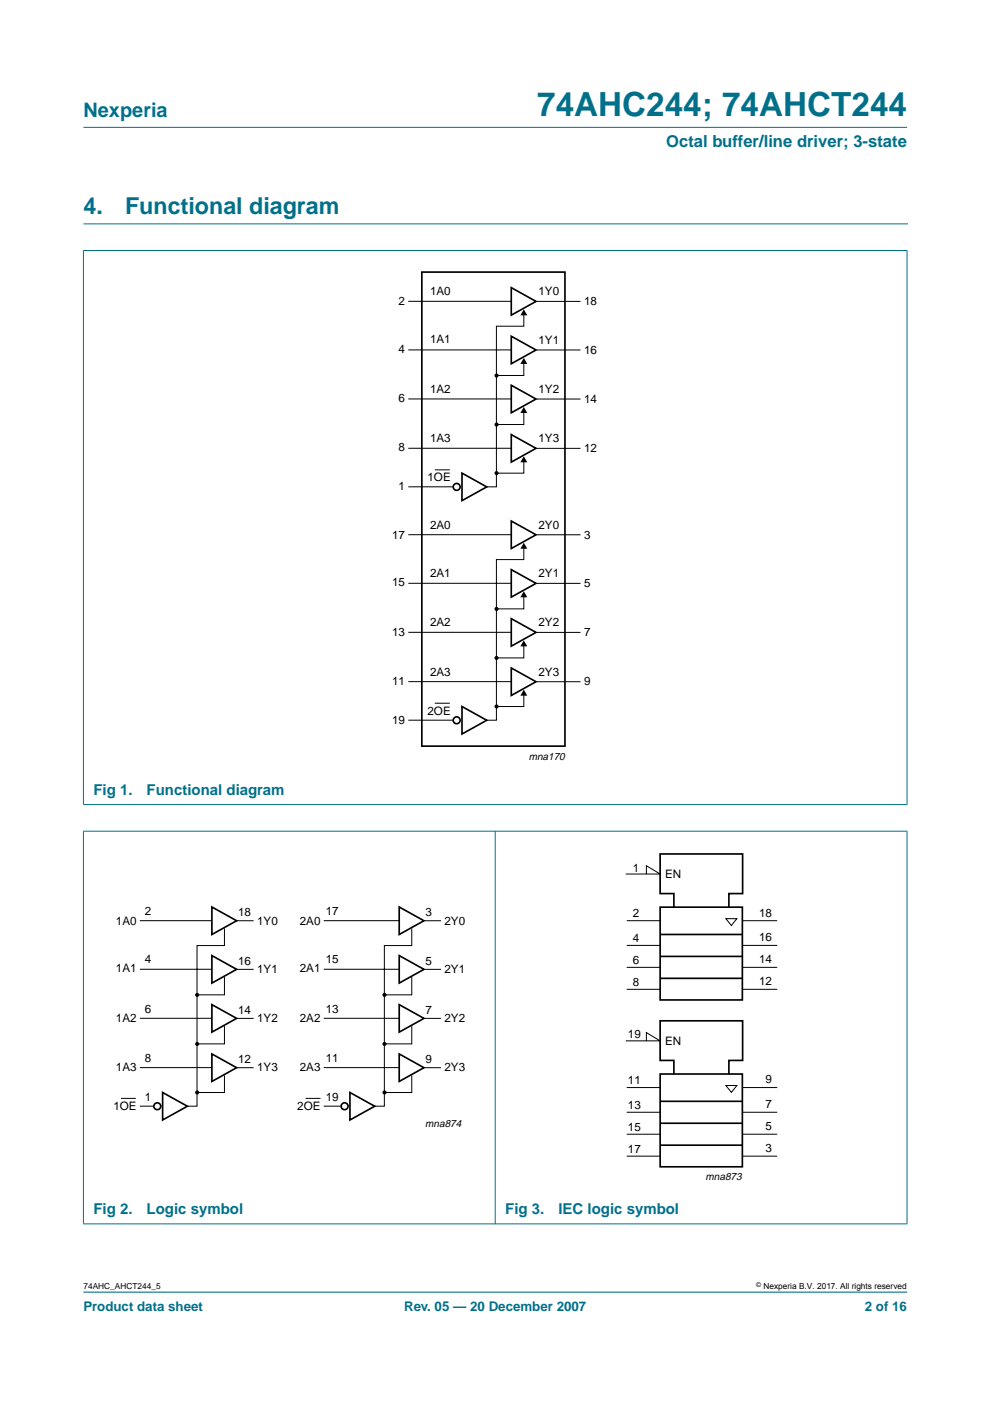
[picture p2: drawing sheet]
<svg xmlns="http://www.w3.org/2000/svg" width="210mm" height="297mm" viewBox="0 0 210 297" stroke-linecap="round" stroke-linejoin="round" font-family="sans-serif">
<path d="M17.7 47.5h174.7M192.3 273.9h-174.6" fill="none" stroke="#00708a" stroke-width=".21"/>
<g fill="#00708a" stroke="#00708a" stroke-width=".21">
<path d="M17.7 27h174.6z"/>
<path d="M17.7 53.2v117.3z"/>
<path d="M192.3 53.2v117.3z"/>
<path d="M17.6 53.1h174.8z"/>
<path d="M17.6 170.6h174.8z"/>
<path d="M17.7 176.3v83.1z"/>
<path d="M105 176.2v83.3z"/>
<path d="M192.3 176.3v83.1z"/>
<path d="M17.6 176.2h174.8z"/>
<path d="M17.6 259.5h174.8z"/>
</g>
<g fill="none" stroke="#000" stroke-width=".21">
<path d="M86.6 63.9h21.8M86.6 74.2h21.8M111.1 76.6v3h-5.8M111.1 66.3v2.9h-5.8v34h-2.1M113.7 63.9h9.4M113.7 74.2h9.4M86.6 84.6h21.8M86.6 95h21.8M92.2 99.6h3.2M111.1 87v3h-5.8M111.1 97.4v2.9h-5.8M113.7 84.6h9.4"/>
<path d="M113.7 95.1h9.4M86.6 113.4h21.8M86.6 103.2h9.4M111.1 115.7v2.9h-5.8v34.1h-2.1M113.7 113.4h9.4M86.6 134.1h21.8M86.6 123.7h21.8M111.1 126v3.1h-5.8M111.1 136.4v3.1h-5.8M113.7 123.7h9.4M113.7 134.1h9.4M86.6 144.5h21.8"/>
<path d="M86.6 152.7h9.4M92.2 149.1h3.2M111.1 146.9v2.9h-5.8M113.7 144.5h9.4M29.7 195.2h15.3M47.6 196.8v3.7h-5.8v34h-2.1M50.3 195.2h3.5M68.6 195.2h16.1M87.3 196.8v3.7h-5.8v34h-2.1M90 195.2h3.5M29.7 215.9h15.3M29.7 205.5h15.3"/>
<path d="M47.6 207.1v3.8h-5.8M47.6 217.5v3.8h-5.8M50.3 205.5h3.5M50.3 215.9h3.5M68.6 205.5h16.1M68.6 215.9h16.1M87.3 207.1v3.8h-5.8M87.3 217.5v3.8h-5.8M90 205.5h3.5M90 215.9h3.5M29.7 226.4h15.3M29.7 234.5h2.9"/>
<path d="M47.6 228v3.6h-5.8M50.3 226.4h3.5M68.6 226.4h16.1M68.6 234.5h3.7M87.3 228v3.6h-5.8M90 226.4h3.5"/>
</g>
<g fill="none" stroke="#000" stroke-width=".35">
<path d="M89.4 57.7h30.4v100.5h-30.4zM108.4 61l5.2 2.9-5.2 2.9zM108.4 71.3l5.2 2.9-5.2 2.9zM108.4 81.7l5.2 2.9-5.2 2.9zM108.4 92.1l5.2 3-5.2 2.9zM98 100.3l5.2 2.9-5.2 2.9zM108.4 110.5l5.2 2.9-5.2 2.9zM108.4 120.8l5.2 2.9-5.2 2.9zM108.4 131.2l5.2 2.9-5.2 2.9zM98 149.8l5.2 2.9-5.2 2.9zM108.4 141.6l5.2 2.9-5.2 3zM44.9 192.3l5.3 2.9-5.3 2.9z"/>
<path d="M84.6 192.3l5.3 2.9-5.3 2.9zM44.9 202.6l5.3 2.9-5.3 2.9zM44.9 213l5.3 2.9-5.3 2.9zM84.6 202.6l5.3 2.9-5.3 2.9zM84.6 213l5.3 2.9-5.3 2.9zM34.5 231.6l5.2 2.9-5.2 3zM44.9 223.5l5.3 2.9-5.3 2.9zM74.2 231.6l5.2 2.9-5.2 3zM84.6 223.5l5.3 2.9-5.3 2.9z"/>
<circle cx="96.8" cy="103.2" r=".73"/>
<circle cx="96.8" cy="152.7" r=".73"/>
<circle cx="33.3" cy="234.5" r=".73"/>
<circle cx="73.1" cy="234.5" r=".73"/>
</g>
<g fill="#000">
<path d="M111.1 65.6l.7 1.3h-1.5zM111.1 75.9l.7 1.3h-1.5zM111.1 86.3l.7 1.3h-1.5zM111.1 96.7l.7 1.3h-1.5zM111.1 115.1l.7 1.2h-1.5zM111.1 125.4l.7 1.2h-1.5zM111.1 135.8l.7 1.2h-1.5zM111.1 146.2l.7 1.3h-1.5z"/>
<circle cx="105.3" cy="79.6" r=".44"/>
<circle cx="105.3" cy="90" r=".44"/>
<circle cx="105.3" cy="100.3" r=".44"/>
<circle cx="105.3" cy="129.1" r=".44"/>
<circle cx="105.3" cy="139.5" r=".44"/>
<circle cx="105.3" cy="149.8" r=".44"/>
<circle cx="41.8" cy="210.9" r=".44"/>
<circle cx="81.5" cy="210.9" r=".44"/>
<circle cx="41.8" cy="231.6" r=".44"/>
<circle cx="41.8" cy="221.3" r=".44"/>
<circle cx="81.5" cy="231.6" r=".44"/>
<circle cx="81.5" cy="221.3" r=".44"/>
</g>
<g fill="#fff" stroke="#000" stroke-width=".21">
<path d="M25.6 232.9h3.2z"/>
<path d="M64.8 232.9h3.2z"/>
</g>
<path d="M140 192.3h17.4v19.7h-17.4zM140 198.1h17.4M142.9 192.4v-2.9h-2.9v-8.4h17.5v8.4h-3v2.9M140 207.4h17.4M140 202.8h17.4M140 227.7h17.4v19.7h-17.4zM140 238.2h17.4M140 233.5h17.4M142.9 227.7v-2.9h-2.9v-8.4h17.5v8.4h-3v2.9M140 242.8h17.4" fill="none" stroke="#000" stroke-width=".35"/>
<g fill="none" stroke="#000" stroke-width=".21">
<path d="M132.7 185.3h7.3l-3-1.7v1.7M132.9 195.2h7.1M153.9 194.8h2.3l-1.1 1.4zM157.4 195.2h7.4M132.9 209.8h7.1M132.9 205.1h7.1M132.9 200.4h7.1M157.4 209.8h7.4M157.4 205.1h7.4M157.4 200.4h7.4M132.7 220.7h7.3l-3-1.8v1.8M132.9 235.8h7.1"/>
<path d="M132.9 230.6h7.1M153.9 230.1h2.3l-1.1 1.5zM157.4 235.8h7.4M157.4 230.6h7.4M132.9 245.1h7.1M132.9 240.5h7.1M157.4 245.1h7.4M157.4 240.5h7.4"/>
</g>
<text font-size="7.1" fill="#00708a" x="113.9" y="24.7">74AHC244; 74AHCT244</text>
<g font-size="4.9" fill="#00708a">
<text x="17.7" y="45.5">4.</text>
<text x="26.5" y="45.5">Functional diagram</text>
</g>
<text font-size="4.2" fill="#00708a" x="17.7" y="24.9">Nexperia</text>
<text font-size="3.5" fill="#00708a" x="141.3" y="31.1">Octal buffer/line driver; 3-state</text>
<g font-size="3.2" fill="#00708a">
<text x="19.8" y="168.5">Fig 1.</text>
<text x="31.1" y="168.5">Functional diagram</text>
<text x="19.8" y="257.4">Fig 2.</text>
<text x="31.1" y="257.4">Logic symbol</text>
<text x="107.1" y="257.4">Fig 3.</text>
<text x="118.4" y="257.4">IEC logic symbol</text>
</g>
<g font-size="2.8" fill="#00708a">
<text x="17.7" y="278">Product data sheet</text>
<text x="85.7" y="278">Rev. 05 — 20 December 2007</text>
<text x="183.4" y="278">2 of 16</text>
</g>
<g font-size="2.5">
<text x="84.5" y="64.7">2</text>
<text x="91.2" y="62.6">1A0</text>
<text x="114.2" y="62.6">1Y0</text>
<text x="123.8" y="64.7">18</text>
<text x="84.5" y="74.8">4</text>
<text x="91.2" y="72.8">1A1</text>
<text x="114.2" y="72.9">1Y1</text>
<text x="123.8" y="75">16</text>
<text x="91.2" y="83.3">1A2</text>
<text x="114.2" y="83.3">1Y2</text>
<text x="84.5" y="85.3">6</text>
<text x="123.8" y="85.4">14</text>
<text x="84.5" y="95.7">8</text>
<text x="91.2" y="93.8">1A3</text>
<text x="114.2" y="93.8">1Y3</text>
<text x="123.8" y="95.7">12</text>
<text x="84.5" y="104">1</text>
<text x="90.6" y="102.1">1OE</text>
<text x="91.2" y="112.1">2A0</text>
<text x="114.2" y="112.1">2Y0</text>
<text x="83.2" y="114.2">17</text>
<text x="123.8" y="114.2">3</text>
<text x="83.2" y="124.3">15</text>
<text x="91.2" y="122.3">2A1</text>
<text x="114.2" y="122.4">2Y1</text>
<text x="123.8" y="124.5">5</text>
<text x="83.2" y="134.8">13</text>
<text x="91.2" y="132.8">2A2</text>
<text x="114.2" y="132.8">2Y2</text>
<text x="123.8" y="134.9">7</text>
<text x="91.2" y="143.3">2A3</text>
<text x="114.2" y="143.2">2Y3</text>
<text x="83.2" y="145.2">11</text>
<text x="123.8" y="145.2">9</text>
<text x="83.2" y="153.4">19</text>
<text x="90.6" y="151.6">2OE</text>
<text x="134.2" y="184.8">1</text>
<text x="141" y="186.2">EN</text>
<text x="24.6" y="196">1A0</text>
<text x="30.7" y="194">2</text>
<text x="50.5" y="194.2">18</text>
<text x="54.5" y="196">1Y0</text>
<text x="63.6" y="196">2A0</text>
<text x="69.1" y="194">17</text>
<text x="90.2" y="194.2">3</text>
<text x="94.2" y="196">2Y0</text>
<text x="134.2" y="194.5">2</text>
<text x="160.9" y="194.3">18</text>
<text x="134.2" y="199.7">4</text>
<text x="160.9" y="199.6">16</text>
<text x="24.6" y="206.2">1A1</text>
<text x="30.7" y="204.2">4</text>
<text x="50.5" y="204.5">16</text>
<text x="54.5" y="206.3">1Y1</text>
<text x="63.6" y="206.2">2A1</text>
<text x="69.1" y="204.2">15</text>
<text x="90.2" y="204.5">5</text>
<text x="94.2" y="206.3">2Y1</text>
<text x="134.2" y="204.4">6</text>
<text x="134.2" y="209">8</text>
<text x="160.9" y="208.9">12</text>
<text x="160.9" y="204.2">14</text>
<text x="30.7" y="214.7">6</text>
<text x="50.5" y="214.9">14</text>
<text x="69.1" y="214.7">13</text>
<text x="90.2" y="214.9">7</text>
<text x="24.6" y="216.6">1A2</text>
<text x="54.5" y="216.8">1Y2</text>
<text x="63.6" y="216.6">2A2</text>
<text x="94.2" y="216.8">2Y2</text>
<text x="133.1" y="220.2">19</text>
<text x="141" y="221.5">EN</text>
<text x="24.6" y="227">1A3</text>
<text x="30.7" y="225.2">8</text>
<text x="50.5" y="225.3">12</text>
<text x="54.5" y="227">1Y3</text>
<text x="63.6" y="227">2A3</text>
<text x="69.1" y="225.2">11</text>
<text x="90.2" y="225.3">9</text>
<text x="94.2" y="227">2Y3</text>
<text x="30.7" y="233.5">1</text>
<text x="69.1" y="233.5">19</text>
<text x="133.1" y="229.9">11</text>
<text x="162.3" y="229.7">9</text>
<text x="24" y="235.3">1OE</text>
<text x="63" y="235.3">2OE</text>
<text x="133.1" y="235.1">13</text>
<text x="133.1" y="239.7">15</text>
<text x="162.3" y="239.6">5</text>
<text x="162.3" y="234.9">7</text>
<text x="133.1" y="244.4">17</text>
<text x="162.3" y="244.2">3</text>
</g>
<g font-size="2.2">
<text x="112.1" y="161.2">mna170</text>
<text x="90.2" y="238.9">mna874</text>
<text x="149.6" y="250.2">mna873</text>
</g>
<g font-size="1.8">
<text x="17.7" y="273.4">74AHC_AHCT244_5</text>
<text x="161.9" y="273.4">Nexperia B.V. 2017. All rights reserved</text>
</g>
<text font-size="1.4" x="160.4" y="272.9">©</text>
</svg>
